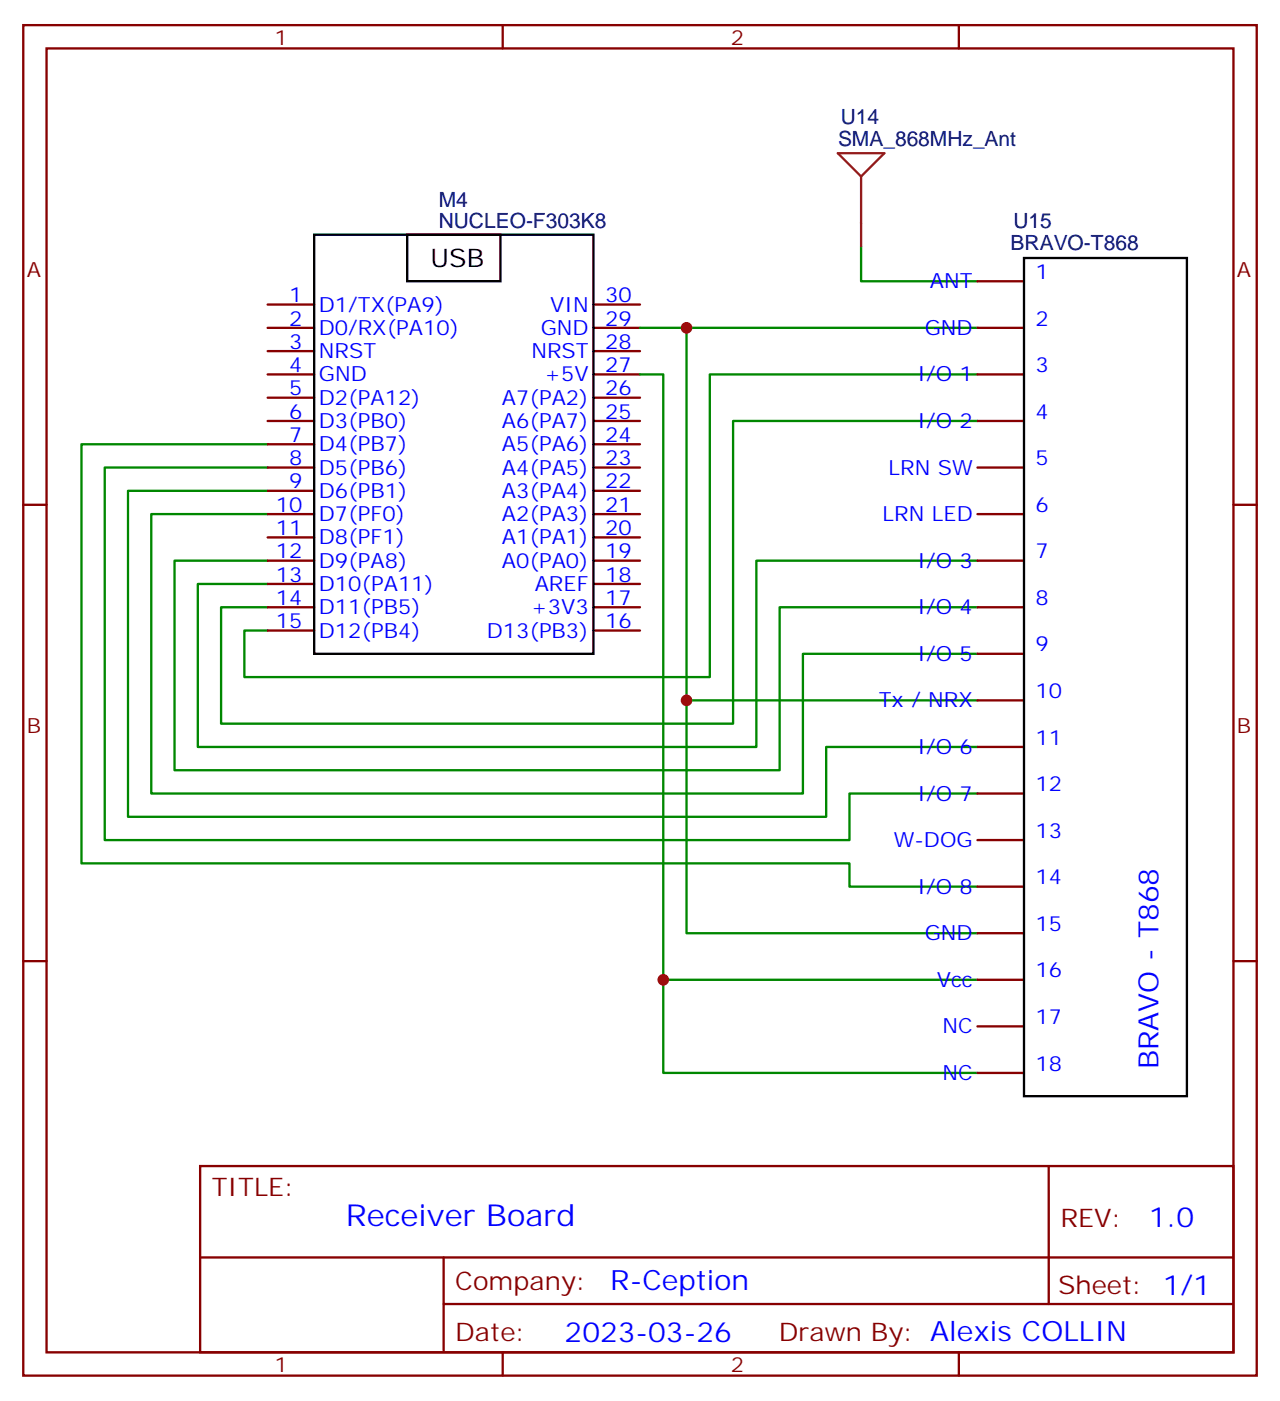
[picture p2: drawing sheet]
<svg xmlns="http://www.w3.org/2000/svg" width="194mm" height="212mm" viewBox="0 0 194 212" stroke-linecap="round" stroke-linejoin="round" font-family="sans-serif">
<g fill="none" stroke="#870000" stroke-width=".35">
<path d="M3.5 3.8h187v204.6h-187zM7.1 7.3h179.9v197.6h-179.9zM76.2 3.8v3.5M145.3 3.8v3.5M40.6 46.1h7M40.6 49.7h7M40.6 53.2h7M40.6 56.7h7M90 46.1h7M90 49.7h7M90 53.2h7M90 56.7h7"/>
<path d="M148.2 49.7h7M148.2 56.7h7M148.2 42.6h7M3.5 76.5h3.6M40.6 60.3h7M40.6 63.8h7M40.6 67.3h7M40.6 70.8h7M40.6 74.4h7M40.6 77.9h7M90 60.3h7M90 63.8h7"/>
<path d="M90 67.3h7M90 70.8h7M90 74.4h7M90 77.9h7M148.2 63.8h7M148.2 70.8h7M148.2 77.9h7M187 76.5h3.5M40.6 81.4h7M40.6 84.9h7M40.6 88.5h7M40.6 92h7"/>
<path d="M40.6 95.5h7M90 81.4h7M90 84.9h7M90 88.5h7M90 92h7M90 95.5h7M148.2 84.9h7M148.2 92h7M148.2 99.1h7M148.2 106.1h7M148.2 113.2h7M148.2 120.2h7"/>
<path d="M148.2 127.3h7M148.2 134.3h7M3.5 145.6h3.6M148.2 141.4h7M148.2 148.4h7M148.2 155.5h7M187 145.6h3.5M30.3 176.7h156.7v28.2h-156.7zM148.2 162.6h7M159 176.7v20.9M30.4 190.5h156.4M67.3 197.6h119.5"/>
<path d="M67.3 190.5v14.1M76.2 204.9v3.5M145.3 204.9v3.5"/>
</g>
<g fill="none" stroke="#008700" stroke-width=".35">
<path d="M130.5 37.3v5.3h17.7M97 56.7h3.5v105.9h47.7M97 49.7h51.2M104.1 49.7v56.4h44.1M148.2 56.7h-40.6v45.9h-70.6v-7.1h3.6M40.6 67.3h-28.3v63.5h116.5v3.5h19.4M40.6 70.8h-24.7v56.5h112.9v-7.1h19.4M40.6 74.4h-21.2v49.4h105.8v-10.6h23M40.6 77.9h-17.7v42.3h98.8v-21.1h26.5M148.2 63.8h-37.1v45.8h-77.6v-17.6h7.1M40.6 84.9h-14.1v31.8h91.7v-24.7h30M148.2 84.9h-33.5v28.3h-84.7v-24.7h10.6"/>
<path d="M104.1 106.1v35.3h44.1M100.5 148.4h47.7"/>
</g>
<path d="M47.6 35.6h42.4v63.5h-42.4zM61.7 35.6h14.1v7h-14.1zM155.2 39.1h24.7v127h-24.7z" fill="none" stroke="#000" stroke-width=".35"/>
<path d="M127 23.2h7.1l-3.6 3.5zM130.5 26.7v10.6" fill="none" stroke="#8c2424" stroke-width=".35"/>
<g fill="#c00">
<circle cx="100.5" cy="148.4" r=".88"/>
<circle cx="104.1" cy="49.7" r=".88"/>
<circle cx="104.1" cy="106.1" r=".88"/>
</g>
<text font-size="4.6" fill="#00f" x="52.4" y="185.7">Receiver Board</text>
<g font-size="4.2" fill="#00f">
<text x="175.6" y="162" transform="rotate(-90 175.6 162)">BRAVO - T868</text>
<text x="174.1" y="185.9">1.0</text>
<text x="92.5" y="195.5">R-Ception</text>
<text x="85.6" y="203.3">2023-03-26</text>
</g>
<text font-size="3.9" x="65.3" y="40.5">USB</text>
<g font-size="3.9" fill="#800">
<text x="32.1" y="181.3">TITLE:</text>
<text x="160.7" y="185.9">REV:</text>
<text x="69" y="195.5">Company:</text>
<text x="160.4" y="196.1">Sheet: 1/1</text>
<text x="69" y="203.1">Date:</text>
<text x="118" y="203.2">Drawn By: Alexis COLLIN</text>
</g>
<g font-size="3.2" fill="#800">
<text x="41.6" y="6.8">1</text>
<text x="110.8" y="6.8">2</text>
<text x="4.1" y="41.9">A</text>
<text x="187.5" y="41.9">A</text>
<text x="4.1" y="111.1">B</text>
<text x="187.5" y="111.1">B</text>
<text x="41.6" y="207.9">1</text>
<text x="110.8" y="207.9">2</text>
</g>
<g font-size="3.2" fill="#000080">
<text x="127" y="22.2">SMA_868MHz_Ant</text>
<text x="127.4" y="18.9">U14</text>
<text x="66.5" y="34.5">NUCLEO-F303K8</text>
<text x="66.5" y="31.3">M4</text>
<text x="153.6" y="34.6">U15</text>
<text x="153.2" y="37.9">BRAVO-T868</text>
</g>
<g font-size="3.2" fill="#00f">
<text x="43.8" y="45.8">1</text>
<text x="48.3" y="47.2">D1/TX(PA9)</text>
<text x="83.4" y="47.2">VIN</text>
<text x="91.7" y="45.8">30</text>
<text x="141" y="43.7">ANT</text>
<text x="157" y="42.3">1</text>
<text x="43.8" y="49.3">2</text>
<text x="43.8" y="52.8">3</text>
<text x="48.3" y="50.7">D0/RX(PA10)</text>
<text x="82" y="50.7">GND</text>
<text x="91.7" y="52.8">28</text>
<text x="91.7" y="49.3">29</text>
<text x="140.2" y="50.7">GND</text>
<text x="157" y="49.3">2</text>
<text x="43.8" y="56.4">4</text>
<text x="43.8" y="59.9">5</text>
<text x="48.3" y="54.3">NRST</text>
<text x="48.3" y="57.8">GND</text>
<text x="80.5" y="54.3">NRST</text>
<text x="82.5" y="57.8">+5V</text>
<text x="91.7" y="59.9">26</text>
<text x="91.7" y="56.4">27</text>
<text x="139.1" y="57.8">I/O 1</text>
<text x="157" y="56.4">3</text>
<text x="43.8" y="63.4">6</text>
<text x="48.3" y="61.3">D2(PA12)</text>
<text x="48.3" y="64.8">D3(PB0)</text>
<text x="76.1" y="64.8">A6(PA7)</text>
<text x="76.1" y="61.3">A7(PA2)</text>
<text x="91.7" y="63.4">25</text>
<text x="139.1" y="64.8">I/O 2</text>
<text x="157" y="63.4">4</text>
<text x="43.8" y="67">7</text>
<text x="43.8" y="70.5">8</text>
<text x="48.3" y="68.4">D4(PB7)</text>
<text x="48.3" y="71.9">D5(PB6)</text>
<text x="76.1" y="71.9">A4(PA5)</text>
<text x="76.1" y="68.4">A5(PA6)</text>
<text x="91.7" y="70.5">23</text>
<text x="91.7" y="67">24</text>
<text x="134.7" y="71.9">LRN SW</text>
<text x="157" y="70.5">5</text>
<text x="41.8" y="77.5">10</text>
<text x="43.8" y="74">9</text>
<text x="48.3" y="75.4">D6(PB1)</text>
<text x="76.1" y="75.4">A3(PA4)</text>
<text x="91.7" y="77.5">21</text>
<text x="91.7" y="74">22</text>
<text x="157" y="77.5">6</text>
<text x="41.8" y="81.1">11</text>
<text x="48.3" y="79">D7(PF0)</text>
<text x="48.3" y="82.5">D8(PF1)</text>
<text x="76.1" y="82.5">A1(PA1)</text>
<text x="76.1" y="79">A2(PA3)</text>
<text x="91.7" y="81.1">20</text>
<text x="133.8" y="79">LRN LED</text>
<text x="41.8" y="84.6">12</text>
<text x="41.8" y="88.1">13</text>
<text x="48.3" y="86">D9(PA8)</text>
<text x="48.3" y="89.5">D10(PA11)</text>
<text x="76.1" y="86">A0(PA0)</text>
<text x="81" y="89.5">AREF</text>
<text x="91.7" y="88.1">18</text>
<text x="91.7" y="84.6">19</text>
<text x="139.1" y="86">I/O 3</text>
<text x="157" y="84.6">7</text>
<text x="41.8" y="91.7">14</text>
<text x="41.8" y="95.2">15</text>
<text x="48.3" y="93.1">D11(PB5)</text>
<text x="80.5" y="93.1">+3V3</text>
<text x="91.7" y="95.2">16</text>
<text x="91.7" y="91.7">17</text>
<text x="139.1" y="93.1">I/O 4</text>
<text x="157" y="91.7">8</text>
<text x="48.3" y="96.6">D12(PB4)</text>
<text x="73.8" y="96.6">D13(PB3)</text>
<text x="139.1" y="100.1">I/O 5</text>
<text x="157" y="98.7">9</text>
<text x="133.2" y="107.2">Tx / NRX</text>
<text x="157" y="105.8">10</text>
<text x="157" y="112.8">11</text>
<text x="139.1" y="114.2">I/O 6</text>
<text x="157" y="119.9">12</text>
<text x="139.1" y="121.3">I/O 7</text>
<text x="135.5" y="128.3">W-DOG</text>
<text x="157" y="126.9">13</text>
<text x="139.1" y="135.4">I/O 8</text>
<text x="157" y="134">14</text>
<text x="140.2" y="142.5">GND</text>
<text x="157" y="141">15</text>
<text x="142" y="149.5">Vcc</text>
<text x="157" y="148.1">16</text>
<text x="157" y="155.2">17</text>
<text x="142.9" y="156.6">NC</text>
<text x="142.9" y="163.6">NC</text>
<text x="157" y="162.2">18</text>
</g>
</svg>
